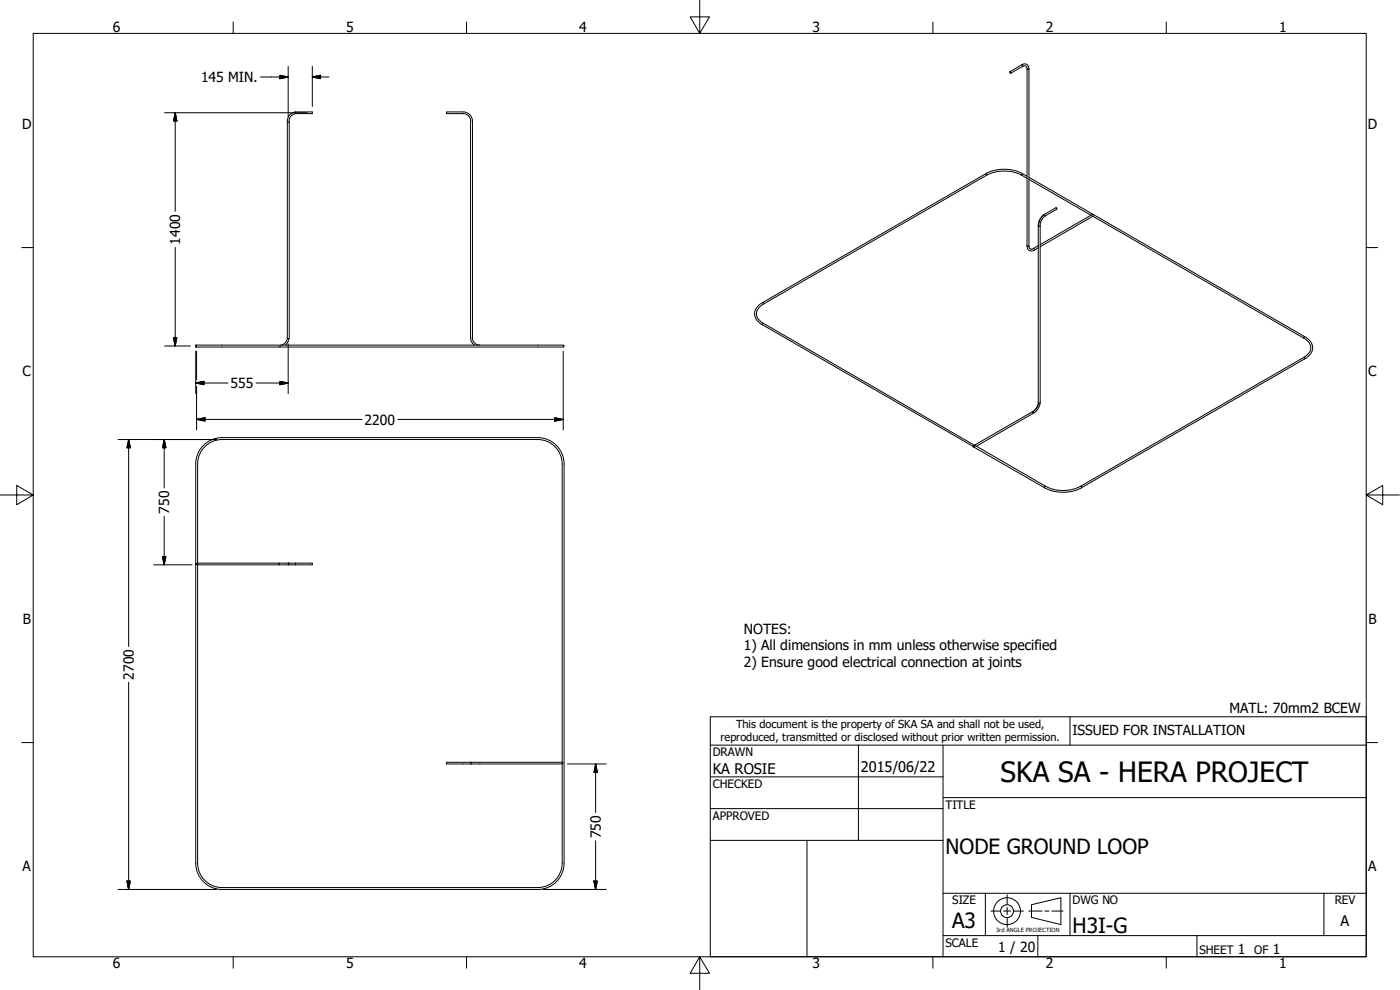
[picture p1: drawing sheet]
<svg xmlns="http://www.w3.org/2000/svg" width="420mm" height="297mm" viewBox="0 0 420 297" stroke-linecap="round" stroke-linejoin="round" font-family="sans-serif">
<!-- layer: Visible (ANSI) -->
<g fill="none" stroke="#000" stroke-width=".3">
<path d="M86.2 36.6h.6v65h-.6zM88.7 33.6h5v.5h-5zM88.7 34.1a2.25 2.25 0 0 0-1.9 2.5M88.7 33.6a2.76 2.76 0 0 0-2.5 3M141.2 36.3v65M141.3 36.3a2.25 2.25 0 0 0-2.3-2.2h-5v-.5h5a2.76 2.76 0 0 1 2.8 2.7v65M303 21.5l.3 .1 .1 .4-.3-.1zM312.2 67.7l-.2 .2-.4-.1M313.3 64.4l.3 .1v.3M316.9 62.3l.2 .1v.4M58.7 103.6h110.3l.3 .2-.3 .3h-110.3zM59 103.6l-.3 .2 .3 .3"/>
<path d="M83.7 104h.5M86.2 101.6l-.6 1.3-1.3 .6M86.7 101.6l-.2 .9-.9 1M141.2 101.3l.2 1 .9 1.2M141.7 101.3a2.25 2.25 0 0 0 2.3 2.3M58.7 139.2v29.8M58.7 139.2a7.9 7.9 0 0 1 7.9-7.9h94.8a7.9 7.9 0 0 1 7.9 7.9M59.3 139.2v29.8M59.3 139.2a7.3 7.3 0 0 1 7.3-7.3h94.8a7.3 7.3 0 0 1 7.3 7.3M168.7 139.2v89.5M169.3 139.2v119.8a7.9 7.9 0 0 1-7.9 7.9h-94.8a7.9 7.9 0 0 1-7.9-7.9v-89.5M292.4 133.7h.3"/>
<path d="M292.4 133.7h-.2M292.4 133.6v.6M309.8 123.6l.3 .4M58.7 169l.3 .2-.3 .3zM59.3 169l-.3 .2 .3 .3M59.3 169.5v89.5a7.3 7.3 0 0 0 7.3 7.3h94.8a7.3 7.3 0 0 0 7.3-7.3v-29.8M59.3 169h34.4v.5h-34.4M83.8 169v.5M86.5 168.9l.3 .3-.3 .3M88.7 169v.5M141.5 228.7h-7.5v.5h34.7M141.5 228.7h27.2"/>
<path d="M141.5 228.7l-.3 .3 .3 .3M168.7 228.7l.3 .3-.3 .2"/>
<circle cx="292.2" cy="134" r=".21"/>
</g>
<!-- layer: Visible Narrow (ANSI) -->
<g fill="none" stroke="#000" stroke-width=".3">
<path d="M306.6 19.4l.3 .5M306.6 19.4l.3-.1a1.31 1.31 0 0 1 1.4 .1 1.31 1.31 0 0 1 .5 1.3M306.6 19.4l-3.5 2.1M306.9 19.9h.1a.78 .78 0 0 1 .9 0 .78 .78 0 0 1 .3 .8M306.9 19.9l-3.6 2.1M308.2 20.7l.2 .2 .4-.2M308.2 20.7v53.1M308.8 20.7v53.1M295.8 52.1l.3 .1v.4M295.8 52.1a12.1 12.1 0 0 1 11.1 0M295.8 52.1l-66.9 38.7M296.1 52.6a11.6 11.6 0 0 1 10.5 0"/>
<path d="M296.1 52.6l-67 38.6M306.6 52.6l1.6 .9M306.9 52.1l-.3 .1v.4M306.9 52.1l1.3 .8M308.8 53.8l18.6 10.8M308.8 53.2l82.7 47.8M308.2 73.8h.6M308.2 73.8v.1a1.37 1.37 0 0 0 .8 1.3 1.37 1.37 0 0 0 1.5-.2M308.8 73.8a.79 .79 0 0 0 .4 .9 .79 .79 0 0 0 .9-.2M310.1 74.5l.4 .2v.3M311.6 74.3l-1.1 .7M311.6 73.7l-1.5 .8"/>
<path d="M313.4 64.4a4.1 4.1 0 0 0-1.7 3.5M316.9 62.3l-3.8 2.2-.9 1.1-.6 1.6v53.6M317.1 62.8l-3.6 2.1-1 1.3-.3 .9v53.7M328 64.9v-.5h-.3l-15.5 9M328 64.9l63.3 36.6M328 64.9l-15.8 9.1M228.9 90.8l.2 .1v.3M228.9 90.8a3.4 3.4 0 0 0-2.4 2.8 3.4 3.4 0 0 0 1.6 3.4l.8 .5M228.9 97.5l63.2 36.5M229.1 97l63.3 36.6 17.5-10.1 1.1-1 .6-1.7M229.1 97l-.2 .1v.4M229.1 91.2a3 3 0 0 0-2.1 2.9 3 3 0 0 0 2.1 2.9"/>
<path d="M391.3 107.2l.2 .1v.4M391.3 101.5a3 3 0 0 1 2.1 2.8 3 3 0 0 1-2.1 2.9M391.3 107.2l-67 38.7M391.5 101l-.2 .1v.4M391.5 101a3.5 3.5 0 0 1 2.2 4.5l-1.1 1.5-1.1 .7M391.5 107.7l-67 38.7M292.2 133.7l-.1 .1M292.4 134.2h.1M292.4 134.2l21.1 12.2M292.7 133.7l21.1 12.2M311.6 120.8l.2 .2 .4-.2M311.7 121a3.7 3.7 0 0 1-1.8 2.6"/>
<path d="M312.2 120.8l-.6 1.7-1 1.2-17.6 10.2M313.5 146.4a12.1 12.1 0 0 0 11 0M313.8 145.9l-.3 .1v.4M313.8 145.9a11.4 11.4 0 0 0 10.5 0M324.3 145.9l.2 .1v.4"/>
</g>
<!-- layer: Border (ANSI) -->
<g fill="none" stroke="#000" stroke-width=".3">
<path d="M10 10h400v277.1h-400zM70 6.6v3.4M140 6.6v3.4M210 0v10l-2.9-4.9h5.8l-2.9 4.9M280 6.6v3.4M350 6.6v3.4M6.5 74.3h3.5M410 74.3h3.4M0 148.5h10l-5-2.8v5.7l5-2.9M410 148.5l5 2.9v-5.7l-5 2.8h10M6.5 222.8h3.5M410 222.8h3.4"/>
<path d="M70 287.1v3.4M140 287.1v3.4M210 287.1l2.9 4.9h-5.8l2.9-4.9v9.9M280 287.1v3.4M350 287.1v3.4"/>
</g>
<!-- layer: Title (ANSI) -->
<g fill="none" stroke="#000" stroke-width=".3">
<path d="M213.2 215.1h196.8v72h-196.8zM321.1 215.1v8.5M213.2 233.1h69.8M213.2 223.6h196.8M257.6 223.6v28.5M283 239.3h127M283 223.6v63.5M213.2 242.6h69.8M213.2 252.1h69.8M242.2 252.1v35M283 268h127M295.7 268v12.7"/>
<path d="M321.1 268v12.7M397.3 268v12.7M283 280.7h127M311.5 280.7v6.4M359.2 280.7v6.4"/>
</g>
<!-- layer: Dimension (ANSI) -->
<g fill="none" stroke="#000" stroke-width=".3">
<path d="M86.5 19.9v15.1M93.7 19.9v12M49.4 33.8h42.7M52.6 33.8l.5 2.5h-1zM52.6 33.8v29.6M78.2 23.1h8.3M84 22.6l2.5 .5-2.5 .5zM93.7 23.1l2.5-.5v1zM93.7 23.1h5M52.6 74.2v29.6M49.4 103.8h7.7M52.1 101.3h1l-.5 2.5z"/>
<path d="M58.7 114.9l2.5-.5v1zM58.7 114.9h9.7M58.7 105.4v12.7M59 105.4v8.5M59 115.9v13.1M76.8 114.9h9.7M84 114.4l2.5 .5-2.5 .5zM86.5 103.2v14.9M169 105.4v23.6M35.4 131.9h29.6M38.6 131.9l.5 2.5h-1zM38.6 131.9v62.1"/>
<path d="M49.3 131.9l.5 2.5h-1zM49.3 131.9v14.5M59 125.8l2.5-.5v1.1zM59 125.8h49.6M119.4 125.8h49.6M166.5 125.3l2.5 .5-2.5 .6zM49.3 154.9v14.6M46.1 169.5h11.6M48.8 167h1l-.5 2.5zM38.6 204.7v62.2M170.3 229.2h11.6M178.8 229.2l.5 2.6h-1.1z"/>
<path d="M178.8 229.2v14.6M178.8 252.3v14.6M35.4 266.9h29.6M38.1 264.3h1l-.5 2.6zM163 266.9h18.9M178.2 264.3h1.1l-.5 2.6z"/>
</g>
<g fill="#000" stroke="#000" stroke-width=".3">
<path d="M52.6 33.8l.5 2.5zM52.6 33.8l.5 2.5h-1zM84 23.6l2.5-.5zM84 22.6l2.5 .5-2.5 .5zM93.7 23.1l2.5-.5zM93.7 23.1l2.5-.5v1zM52.1 101.3l.5 2.5zM52.1 101.3h1l-.5 2.5zM58.7 114.9l2.5-.5zM58.7 114.9l2.5-.5v1zM84 115.4l2.5-.5zM84 114.4l2.5 .5-2.5 .5z"/>
<path d="M38.6 131.9l.5 2.5zM38.6 131.9l.5 2.5h-1zM49.3 131.9l.5 2.5zM49.3 131.9l.5 2.5h-1zM59 125.8l2.5-.5zM59 125.8l2.5-.5v1.1zM166.5 126.4l2.5-.6zM166.5 125.3l2.5 .5-2.5 .6zM48.8 167l.5 2.5zM48.8 167h1l-.5 2.5zM178.8 229.2l.5 2.6zM178.8 229.2l.5 2.6h-1.1z"/>
<path d="M38.1 264.3l.5 2.6zM38.1 264.3h1l-.5 2.6zM178.2 264.3l.6 2.6zM178.2 264.3h1.1l-.5 2.6z"/>
</g>
<!-- layer: Sketch Geometry (ANSI) -->
<g fill="none" stroke="#000" stroke-width=".3">
<path d="M297.4 273.4h2.7M301.2 273.4h2.1M302.3 268.5v2.8M302.3 272.3v2.1M302.3 275.5v2.7M304.4 273.4h2.7M308.7 273.4h4M309.6 271.4l8.8-2v8l-8.8-2.1zM313.6 273.4h1.2M315.7 273.4h3.3"/>
<circle cx="302.2" cy="273.4" r="4"/>
<circle cx="302.2" cy="273.4" r="1.94"/>
</g>
<text font-size="8.4" x="300.3" y="234.5">SKA SA - HERA PROJECT</text>
<g font-size="6.3">
<text x="283.8" y="256.1">NODE GROUND LOOP</text>
<text x="285.8" y="278.6">A3</text>
<text x="321.9" y="279.8">H3I-G</text>
</g>
<g font-size="4.4">
<text x="213.9" y="232.2">KA ROSIE</text>
<text x="258.4" y="231.6">2015/06/22</text>
<text x="402.3" y="277.9">A</text>
</g>
<g font-size="4.2">
<text x="33.8" y="9.6">6</text>
<text x="103.9" y="9.6">5</text>
<text x="173.9" y="9.6">4</text>
<text x="243.8" y="9.6">3</text>
<text x="313.9" y="9.6">2</text>
<text x="383.9" y="9.6">1</text>
<text x="60.3" y="24.6">145 MIN.</text>
<text x="6.7" y="38.7">D</text>
<text x="410.5" y="38.7">D</text>
<text x="54.1" y="73.4" transform="rotate(-90 54.1 73.4)">1400</text>
<text x="6.8" y="113">C</text>
<text x="410.7" y="113">C</text>
<text x="69.2" y="116.4">555</text>
<text x="109.4" y="127.4">2200</text>
<text x="50.8" y="154.1" transform="rotate(-90 50.8 154.1)">750</text>
<text x="6.9" y="187.2">B</text>
<text x="223.3" y="190.1">NOTES:</text>
<text x="410.7" y="187.2">B</text>
<text x="223.3" y="195.1">1) All dimensions in mm unless otherwise specified</text>
<text x="40.1" y="203.9" transform="rotate(-90 40.1 203.9)">2700</text>
<text x="223.3" y="200.1">2) Ensure good electrical connection at joints</text>
<text x="369" y="213.9">MATL: 70mm2 BCEW</text>
<text x="180.3" y="251.5" transform="rotate(-90 180.3 251.5)">750</text>
<text x="6.8" y="261.4">A</text>
<text x="410.7" y="261.4">A</text>
<text x="299.6" y="285.6">1 / 20</text>
<text x="371.5" y="286.2">1</text>
<text x="382" y="286.2">1</text>
<text x="33.8" y="290.5">6</text>
<text x="103.9" y="290.5">5</text>
<text x="173.9" y="290.5">4</text>
<text x="243.8" y="290.5">3</text>
<text x="313.9" y="290.5">2</text>
<text x="383.9" y="290.5">1</text>
</g>
<text font-size="4.1" x="321.9" y="220.5">ISSUED FOR INSTALLATION</text>
<g font-size="3.5">
<text x="213.9" y="226.9">DRAWN</text>
<text x="213.9" y="236.4">CHECKED</text>
<text x="213.9" y="245.9">APPROVED</text>
<text x="283.8" y="242.6">TITLE</text>
<text x="285.8" y="271.3">SIZE</text>
<text x="321.9" y="271.3">DWG NO</text>
<text x="400.6" y="271.3">REV</text>
<text x="283.8" y="284">SCALE</text>
<text x="360" y="286.2">SHEET</text>
<text x="376.4" y="286.2">OF</text>
</g>
<g font-size="3.3">
<text x="220.9" y="218.4">This document is the property of SKA SA and shall not be used,</text>
<text x="216.3" y="222.4">reproduced, transmitted or disclosed without prior written permission.</text>
</g>
<text font-size="1.7" x="299" y="279.8">3rd ANGLE PROJECTION</text>
</svg>
